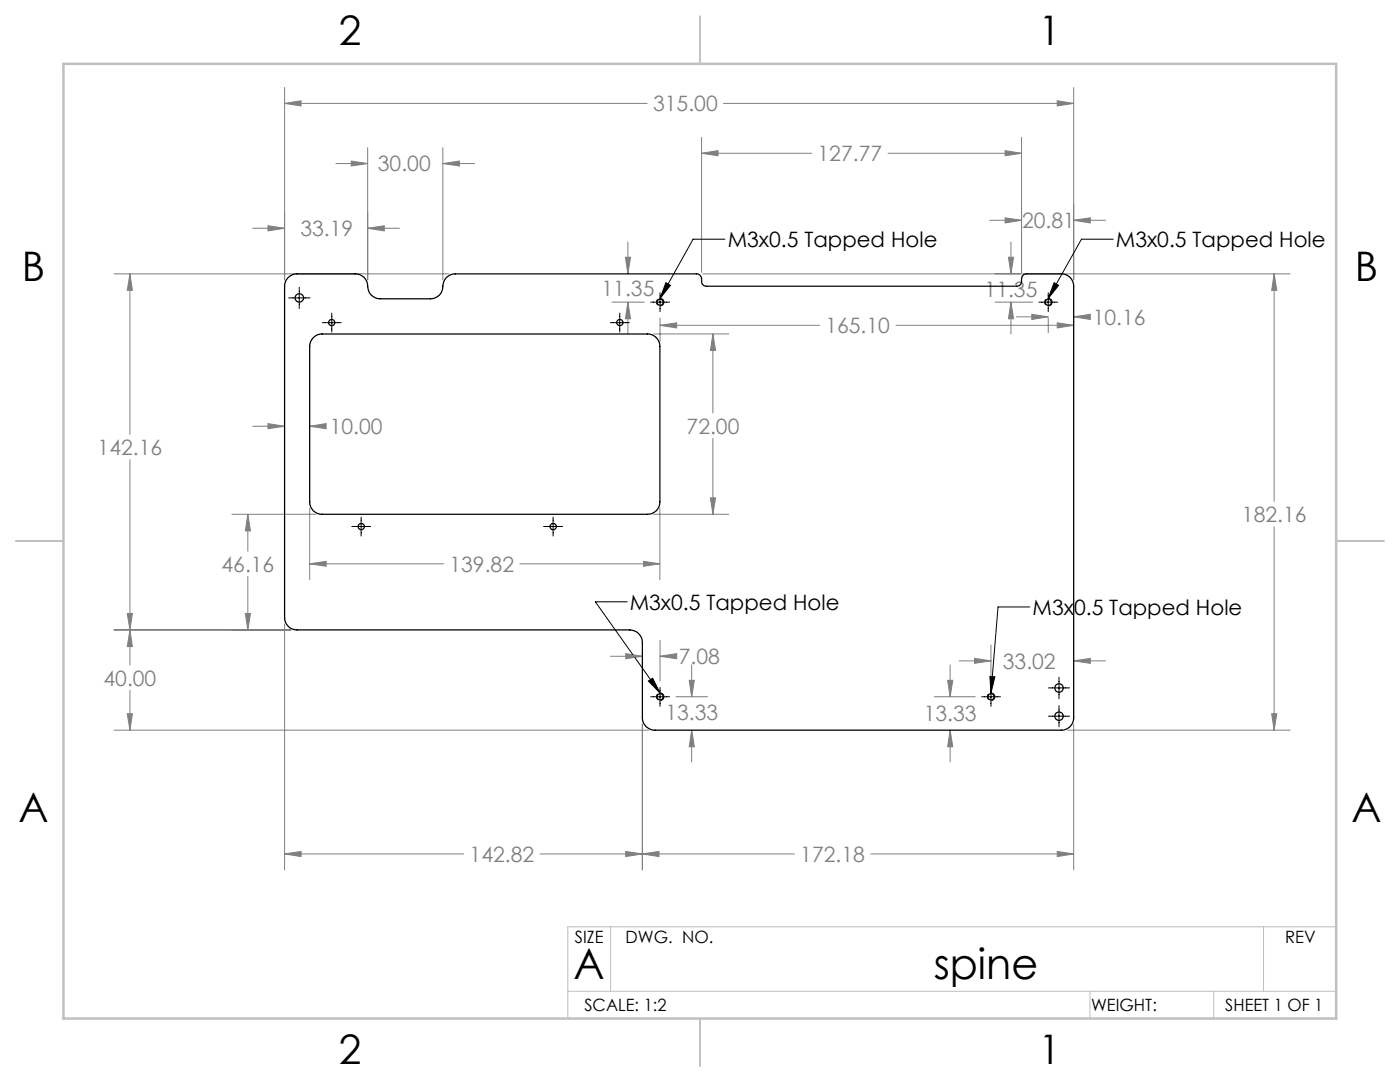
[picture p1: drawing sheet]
<svg xmlns="http://www.w3.org/2000/svg" width="279mm" height="216mm" viewBox="0 0 279 216" stroke-linecap="round" stroke-linejoin="round" font-family="sans-serif">
<g fill="none" stroke="#808080" stroke-width=".2">
<path d="M56.8 17.5v38.3M214.3 17.5v38.3M56.8 20.6l3.3-.5v1zM56.8 20.6h72.4M67 32.6h6.4M70.1 32.1l3.3 .5-3.3 .5zM73.4 29.5v26.3M88.4 32.6l3.3-.5v1zM88.4 29.5v26.3M88.4 32.6h6.3M140 30.6l3.3-.5v1zM140 27.4v27"/>
<path d="M140 30.6h22M144.4 20.6h69.9M177.2 30.6h26.7M200.6 30.1l3.3 .5-3.3 .5zM203.9 27.4v27M211 20.1l3.3 .5-3.3 .5zM22.8 54.6h66.8M25.9 54.6l.5 3.3h-1zM25.9 54.6v32.1M50.4 45.5h6.4M53.5 45l3.3 .5-3.3 .6zM73.4 45.5l3.3-.5v1.1z"/>
<path d="M73.4 45.5h6.3M124.8 51.3h1l-.5 3.3zM125.3 48.3v6.3M140.3 54.6h117.2M197.5 44h6.4M200.6 43.5l3.3 .5-3.3 .5zM201.3 51.3h1l-.5 3.3zM201.8 48.3v6.3M214.3 44h6.3M214.3 44l3.3-.5v1zM254.3 54.6l.5 3.3h-1zM254.3 54.6v45.4"/>
<path d="M122.1 60.3h6.5M125.3 60.3v6.3M125.3 60.3l.5 3.3h-1zM130.5 66.6h15M131.7 64.9l3.3-.5v1zM131.7 63.5v4.6M131.7 64.9h31.8M142.3 66.6l.5 3.3h-1zM142.3 66.6v15.8M178.8 64.9h35.5M198.6 60.3h7.5M201.8 60.3l.5 3.3h-1z"/>
<path d="M201.8 60.3v6.3M202.8 63.2h6.4M205.9 62.7l3.3 .5-3.3 .5zM209.2 63.5v2.9M211 64.4l3.3 .5-3.3 .5zM214.3 63.2h2.6M214.3 63.2l3.3-.5v1zM25.9 91.7v41M50.4 85.1h6.4M53.5 84.5l3.3 .6-3.3 .4zM61.8 85.1l3.3-.6v1zM61.8 85.1h2.8"/>
<path d="M141.8 99.3h1l-.5 3.3zM142.3 87.5v15.1M46.3 102.6h16.7M49.5 102.6l.5 3.3h-1zM49.5 102.6v7.4M49.5 115v10.7M61.8 112.5l3.3-.5v1zM61.8 101.4v14.3M61.8 112.5h26.7M103.8 112.5h27.9M128.4 112l3.3 .5-3.3 .5zM130.5 102.6h15"/>
<path d="M131.7 101.4v14.3M254.3 105.1v40.6M22.8 125.7h35.2M25.4 122.4h1l-.5 3.3zM25.9 125.7l.5 3.3h-1zM25.9 137.7v8M49 122.4h1l-.5 3.3zM56.8 124.5v49.1M121.8 131h6.4M124.9 130.4l3.3 .6-3.3 .4zM131.7 131l3.3-.6v1zM131.7 127.8v8.1"/>
<path d="M131.7 131h2.6M134.9 139h6.3M137.5 135.7h1.1l-.6 3.3zM138 132.7v6.3M186.4 139h8.2M189.1 135.7h1l-.5 3.3zM189.6 132.7v6.3M191.4 131.9h6.4M194.5 131.4l3.3 .5-3.3 .5zM197.8 128.7v7.2M214.3 131.9h6.3M214.3 131.9l3.3-.5v1z"/>
<path d="M22.8 145.7h106.6M25.4 142.4h1l-.5 3.3zM128.2 144.5v29.1M138 145.7l.6 3.3h-1.1zM138 145.7v6.3M189.6 145.7l.5 3.3h-1zM189.6 145.7v6.3M213.1 145.7h44.4M214.3 144.5v29.1M253.8 142.4h1l-.5 3.3zM56.8 170.4l3.3-.5v1zM56.8 170.4h35.7"/>
<path d="M107.8 170.4h50.7M124.9 169.9l3.3 .5-3.3 .5zM128.2 170.4l3.3-.5v1zM173.8 170.4h40.5M211 169.9l3.3 .5-3.3 .5z"/>
</g>
<path d="M132.5 60.3a.75 .75 0 0 1-1.1 .7 .75 .75 0 0 1-.1-1.3 .75 .75 0 0 1 1.2 .5v.1M210 60.3a.75 .75 0 0 1-1.1 .7 .75 .75 0 0 1-.1-1.3 .75 .75 0 0 1 1.2 .5v.1M132.5 139a.75 .75 0 0 1-1.1 .7 .75 .75 0 0 1-.1-1.3 .75 .75 0 0 1 1.2 .5v.1M198.5 139a.75 .75 0 0 1-1 .7 .75 .75 0 0 1-.1-1.3 .75 .75 0 0 1 1.1 .5v.1" fill="none" stroke="#000" stroke-width=".2" stroke-dasharray="1.3 .6" stroke-dashoffset=".2" stroke-linecap="butt"/>
<g fill="none" stroke="#000" stroke-width=".2">
<path d="M57.6 59.4h4.3M59.7 57.3v4.3M131.7 58.4v3.8M132.9 56.4l.9 .5-2.1 2.6zM144.7 47.7h-6.4l-6.6 11.8M209.2 58.4v3.8M210.4 56.4l.9 .5-2.1 2.6zM222.2 47.7h-6.4l-6.6 11.8M64.3 64.4h3.8M66.2 62.5v3.8M121.8 64.4h3.8M123.7 62.5v3.8"/>
<path d="M129.9 60.3h3.7M207.3 60.3h3.8M70.2 105.1h3.8M72.1 103.2v3.8M108.5 105.1h3.8M110.4 103.2v3.8M125.2 120.1h-6.4l12.9 18.2M129.4 135.9l.8-.6 1.5 3zM129.9 139h3.7M131.7 137.2v3.7M195.9 139h3.8M197.6 135h.9l-.7 3.3z"/>
<path d="M197.8 137.2v3.7M205.5 121.1h-6.3l-1.4 17.2M209.2 137.3h4.3M211.3 135.1v4.3M209.2 142.9h4.3M211.3 140.8v4.2"/>
</g>
<path d="M113.3 197.8h153.4M121.8 184.9v12.9M217.5 197.8v5.4M242.2 197.8v5.4M252.2 184.9v12.9M266.7 184.9h-153.4v18.3" fill="none" stroke="#c0c0c0" stroke-width=".2"/>
<path d="M139.7 3.2v9.5M3.1 107.9h9.6M266.7 107.9h9.5M139.7 203.2v9.6" fill="none" stroke="#c0c0c0" stroke-width=".25"/>
<path d="M12.7 12.7h254v190.5h-254z" fill="none" stroke="#c0c0c0" stroke-width=".5"/>
<path d="M25.9 54.6l.5 3.3h-1zM25.4 122.4h1l-.5 3.3zM56.8 170.4l3.3-.5v1zM124.9 169.9l3.3 .5-3.3 .5zM253.8 142.4h1l-.5 3.3zM254.3 54.6l.5 3.3h-1zM70.1 32.1l3.3 .5-3.3 .5zM88.4 32.6l3.3-.5v1zM200.6 30.1l3.3 .5-3.3 .5zM140 30.6l3.3-.5v1zM142.3 66.6l.5 3.3h-1zM141.8 99.3h1l-.5 3.3zM128.4 112l3.3 .5-3.3 .5zM61.8 112.5l3.3-.5v1zM128.2 170.4l3.3-.5v1zM211 169.9l3.3 .5-3.3 .5zM25.9 125.7l.5 3.3h-1zM25.4 142.4h1l-.5 3.3zM56.8 20.6l3.3-.5v1zM211 20.1l3.3 .5-3.3 .5zM214.3 63.2l3.3-.5v1zM205.9 62.7l3.3 .5-3.3 .5zM201.8 60.3l.5 3.3h-1zM201.3 51.3h1l-.5 3.3zM189.1 135.7h1l-.5 3.3zM189.6 145.7l.5 3.3h-1zM194.5 131.4l3.3 .5-3.3 .5zM214.3 131.9l3.3-.5v1zM131.7 131l3.3-.6v1zM124.9 130.4l3.3 .6-3.3 .4zM137.5 135.7h1.1l-.6 3.3zM138 145.7l.6 3.3h-1.1zM125.3 60.3l.5 3.3h-1zM124.8 51.3h1l-.5 3.3zM131.7 64.9l3.3-.5v1zM211 64.4l3.3 .5-3.3 .5zM53.5 84.5l3.3 .6-3.3 .4zM61.8 85.1l3.3-.6v1zM49.5 102.6l.5 3.3h-1zM49 122.4h1l-.5 3.3zM73.4 45.5l3.3-.5v1.1zM53.5 45l3.3 .5-3.3 .6zM200.6 43.5l3.3 .5-3.3 .5zM214.3 44l3.3-.5v1z" fill="#808080"/>
<path d="M210.4 56.4l.9 .5-2.1 2.6zM197.6 135h.9l-.7 3.3zM129.4 135.9l.8-.6 1.5 3zM132.9 56.4l.9 .5-2.1 2.6z" fill="#000"/>
<g fill="none" stroke="#000" stroke-width=".25">
<path d="M57.5 55.4a2.47 2.47 0 0 1 1.8-.8h11.6a2.58 2.58 0 0 1 2.5 3 2.41 2.41 0 0 0 2.5 2h10a2.58 2.58 0 0 0 2.5-2.9 2.41 2.41 0 0 1 2.5-2.1h48.1a1.2 1.2 0 0 1 1 1.7l.3 .5 .5 .3h62.1a1.09 1.09 0 0 0 1-1.5 1.02 1.02 0 0 1 1-1h6.9a2.41 2.41 0 0 1 2.5 2.5v86.1a2.41 2.41 0 0 1-2.5 2.5h-81.1a2.47 2.47 0 0 1-2.5-2.5v-15a2.53 2.53 0 0 0-2.5-2.5h-66.4a2.47 2.47 0 0 1-2.5-2.5v-66.1a2.32 2.32 0 0 1 .7-1.7zM62.5 67.4a2.32 2.32 0 0 1 1.8-.8h64.9a2.47 2.47 0 0 1 2.5 2.5v31a2.41 2.41 0 0 1-2.5 2.5h-64.9a2.41 2.41 0 0 1-2.5-2.5v-31a2.47 2.47 0 0 1 .7-1.7z"/>
<circle cx="59.7" cy="59.5" r=".86"/>
<circle cx="66.2" cy="64.4" r=".62"/>
<circle cx="123.7" cy="64.4" r=".62"/>
<circle cx="131.7" cy="60.3" r=".62"/>
<circle cx="209.2" cy="60.3" r=".62"/>
<circle cx="72.1" cy="105.1" r=".62"/>
<circle cx="110.4" cy="105.1" r=".63"/>
<circle cx="131.7" cy="139" r=".62"/>
<circle cx="197.8" cy="139" r=".62"/>
<circle cx="211.3" cy="137.3" r=".85"/>
<circle cx="211.4" cy="142.9" r=".84"/>
</g>
<g font-size="8.5">
<text x="114.5" y="195.4">A</text>
<text x="186.3" y="195.4">spine</text>
</g>
<g font-size="8.1">
<text x="67.6" y="8.9">2</text>
<text x="207.3" y="8.9">1</text>
<text x="4.4" y="56.2">B</text>
<text x="270.4" y="56.2">B</text>
<text x="3.7" y="164.1">A</text>
<text x="269.7" y="164.1">A</text>
<text x="67.6" y="212.4">2</text>
<text x="207.3" y="212.4">1</text>
</g>
<g font-size="4.2" fill="#808080">
<text x="130.3" y="22.2">315.00</text>
<text x="75.4" y="34.2">30.00</text>
<text x="163.2" y="32.2">127.77</text>
<text x="60" y="47.1">33.19</text>
<text x="204" y="45.5">20.81</text>
<text x="120.1" y="59">11.35</text>
<text x="196.5" y="59.2">11.35</text>
<text x="218.1" y="64.8">10.16</text>
<text x="164.7" y="66.5">165.10</text>
<text x="65.8" y="86.6">10.00</text>
<text x="137" y="86.5">72.00</text>
<text x="19.5" y="90.8">142.16</text>
<text x="247.9" y="104.1">182.16</text>
<text x="44.2" y="114.1">46.16</text>
<text x="89.7" y="114.1">139.82</text>
<text x="20.7" y="136.8">40.00</text>
<text x="135.5" y="132.5">7.08</text>
<text x="200.1" y="133.4">33.02</text>
<text x="132.8" y="143.7">13.33</text>
<text x="184.4" y="143.8">13.33</text>
<text x="93.7" y="172">142.82</text>
<text x="159.7" y="172">172.18</text>
</g>
<g font-size="4.2">
<text x="145.2" y="49.3">M3x0.5 Tapped Hole</text>
<text x="222.7" y="49.3">M3x0.5 Tapped Hole</text>
<text x="125.7" y="121.7">M3x0.5 Tapped Hole</text>
<text x="206.1" y="122.7">M3x0.5 Tapped Hole</text>
</g>
<g font-size="3.4">
<text x="114.7" y="188.1">SIZE</text>
<text x="124.8" y="188.1">DWG. NO.</text>
<text x="256.5" y="188.2">REV</text>
<text x="116.6" y="201.8">SCALE: 1:2</text>
<text x="217.7" y="201.8">WEIGHT:</text>
<text x="244.5" y="201.7">SHEET 1 OF 1</text>
</g>
</svg>
